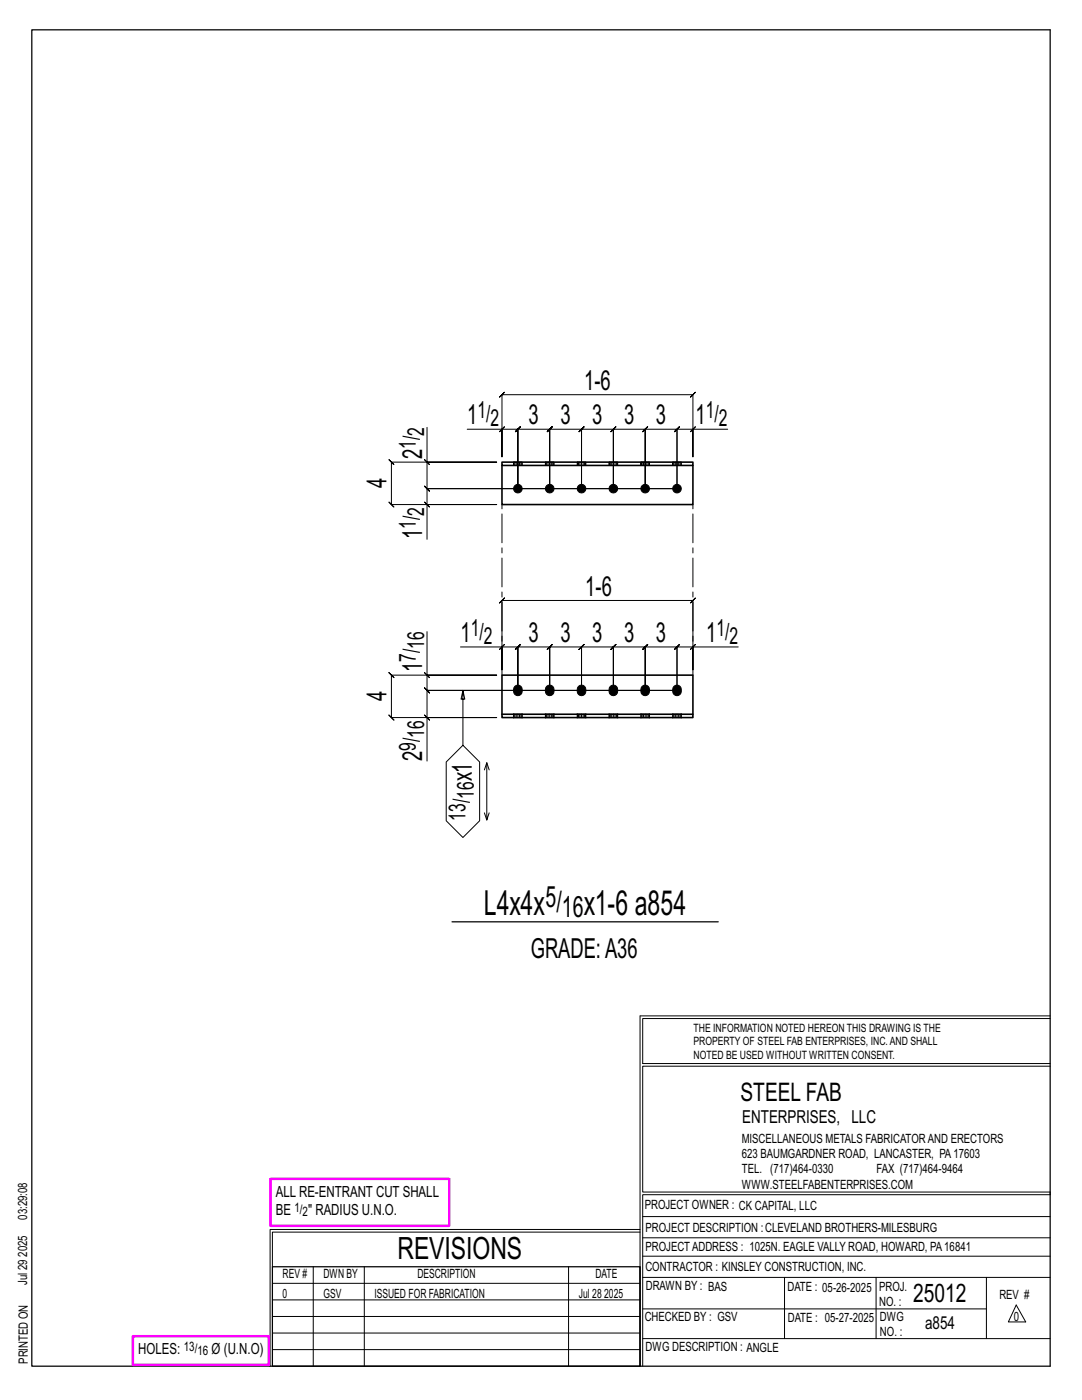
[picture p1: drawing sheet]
<svg xmlns="http://www.w3.org/2000/svg" width="216mm" height="279mm" viewBox="0 0 216 279" stroke-linecap="round" stroke-linejoin="round" font-family="sans-serif">
<g fill="none" stroke="#000" stroke-width=".2">
<path d="M84.7 91.7l1 1zM85.2 85.3v6.9h13.9h-21l-.5-.5 1 1-.5-.5v8.5l-.5-.5 1 1-.5-.5h21h-13.9v6.9M85.2 92.2v5.3l-.5-.5 1 1-.5-.5h49.9M93.2 85.7h7v5.5v-12.4l-.5 .5 1-1-.5 .5h38.1l-.5 .5 1-1-.5 .5v12.4v-5.5h6.9M99.7 86.2l1-1zM100.2 85.7h3.1l-.5 .5 1-1-.5 .5v11.8v-11.8l-.5 .5 1-1-.5 .5h6.4l-.5 .5 1-1-.5 .5v11.8v-11.8l-.5 .5 1-1-.5 .5h6.3l-.5 .5 1-1-.5 .5v11.8v-11.8l-.5 .5 1-1-.5 .5h6.4l-.5 .5 1-1-.5 .5v11.8v-11.8l-.5 .5 1-1-.5 .5h6.3l-.5 .5 1-1-.5 .5v11.8v-11.8l-.5 .5 1-1-.5 .5h6.4l-.5 .5 1-1-.5 .5v11.8M135.1 97.5h-49.9l-.5-.5 1 1-.5-.5v3.2M137.8 86.2l1-1zM138.3 85.7h-3.2l.5-.5-1 1 .5-.5v11.8M84.7 100.2l1 1zM84.7 134.2l1 1zM85.2 126.1v8.6h13.9h-21l-.5-.5 1 1-.5-.5v8.5l-.5-.5 1 1-.5-.5h21h-13.9v8.7"/>
<path d="M85.2 134.7v3.1l-.5-.5 1 1-.5-.5h49.9M91.9 129.1h8.3v4.6v-13.9l-.5 .5 1-1-.5 .5h38.1l-.5 .5 1-1-.5 .5v13.9v-4.6h9M92.4 137.8l-.4 1.7h.7l-.3-1.7v10.9l-3.4 3.4v11.7l3.4 3.3 3.3-3.3v-11.7l-3.3-3.4M100.2 129.1h3.1l-.5 .5 1-1-.5 .5v8.7v-8.7l-.5 .5 1-1-.5 .5h6.4l-.5 .5 1-1-.5 .5v8.7v-8.7l-.5 .5 1-1-.5 .5h6.3l-.5 .5 1-1-.5 .5v8.7v-8.7l-.5 .5 1-1-.5 .5h6.4l-.5 .5 1-1-.5 .5v8.7v-8.7l-.5 .5 1-1-.5 .5h6.3l-.5 .5 1-1-.5 .5v8.7v-8.7l-.5 .5 1-1-.5 .5h6.4l-.5 .5 1-1-.5 .5v8.7M100.7 128.6l-1 1zM135.1 137.8h-49.9l-.5-.5 1 1-.5-.5v5.4M137.8 129.6l1-1zM138.3 129.1h-3.2l.5-.5-1 1 .5-.5v8.7M84.7 142.7l1 1zM96.7 153.7l.4-1.5 .5 1.5M97.1 152.2v11.5l.5-1.5M96.7 162.2l.4 1.5"/>
<path d="M127.7 202.7v70M127.7 202.7h81.8M209.5 203.3h-81.3v9h81.3M209.5 212.8h-81.3v25.1h81.3v.5h-81.3v34.3M54.4 259.4h73.3M54.4 256.1h73.3M62.5 252.8v19.9M72.7 252.8v19.9M113.4 252.8v19.9M127.7 245.4h-73.8v27.3M127.7 245.9h-73.3v6.9M128.2 242.8h81.3"/>
<path d="M128.2 254.9h81.3M128.2 250.7h81.3M128.2 247h81.3M156.5 254.9v12.2M174.8 254.9v12.2M196.8 254.9v12.2M54.4 269.3h73.3M54.4 266h73.3M54.4 262.7h73.3M128.2 261.2h68.6M128.2 267.1h81.3M202.8 260.4l1.9 3.4h-3.5z"/>
</g>
<path d="M6.3 6h203.2v266.7h-203.2zM90.2 184h53.1M54.4 252.8h73.3v19.9h-73.3z" fill="none" stroke="#000" stroke-width=".25"/>
<path d="M54 235.3h35.6v9.3h-35.6zM26.5 266.7h27.1v5.7h-27.1z" fill="none" stroke="#f0f" stroke-width=".5"/>
<g fill="#000" stroke="#000" stroke-width=".2">
<path d="M102.7 137a.91 .91 0 0 1 1.2-.1 .91 .91 0 0 1 .3 1.1 .9 .9 0 0 1-1.1 .8 .9 .9 0 0 1-.6-1.2zM109.1 137a.91 .91 0 0 1 1.1-.1 .91 .91 0 0 1 .3 1.1 .9 .9 0 0 1-1.1 .8 .9 .9 0 0 1-.6-1.2zM115.4 137a.91 .91 0 0 1 1.2-.1 .91 .91 0 0 1 .3 1.1 .9 .9 0 0 1-1.1 .8 .9 .9 0 0 1-.6-1.2zM121.8 137a.91 .91 0 0 1 1.1-.1 .91 .91 0 0 1 .3 1.1 .9 .9 0 0 1-1.1 .8 .9 .9 0 0 1-.6-1.2zM128.1 137a.91 .91 0 0 1 1.2-.1 .91 .91 0 0 1 .3 1.1 .9 .9 0 0 1-1.1 .8 .9 .9 0 0 1-.6-1.2zM134.5 137a.91 .91 0 0 1 1.1-.1 .91 .91 0 0 1 .3 1.1 .9 .9 0 0 1-1.1 .8 .9 .9 0 0 1-.6-1.2z"/>
<circle cx="103.3" cy="97.5" r=".86"/>
<circle cx="109.7" cy="97.5" r=".86"/>
<circle cx="116" cy="97.5" r=".86"/>
<circle cx="122.4" cy="97.5" r=".86"/>
<circle cx="128.7" cy="97.5" r=".86"/>
<circle cx="135.1" cy="97.5" r=".86"/>
</g>
<g fill="none" stroke="#000" stroke-width=".32">
<path d="M100.2 92.2h38.1v.7h-38.1zM100.2 92.9v7.8h38.1v-7.8M100.2 142.5h38.1v.7h-38.1zM100.2 142.5v-7.8h38.1v7.8M102.5 142.5h.1M102.5 143.2h.1M104.2 142.5h.1M104.2 143.2h.1M108.8 142.5h.1M108.8 143.2h.1M110.5 142.5h.1M110.5 143.2h.1"/>
<path d="M115.2 142.5h.1M115.2 143.2h.1M116.9 142.5h.1M116.9 143.2h.1M121.5 142.5h.1M121.5 143.2h.1M123.2 142.5h.1M123.2 143.2h.1M127.9 142.5h.1M127.9 143.2h.1M129.6 142.5h.1M129.6 143.2h.1"/>
<path d="M134.2 142.5h.1M134.2 143.2h.1M135.9 142.5h.1M135.9 143.2h.1"/>
</g>
<g fill="none" stroke="#000" stroke-width=".2" stroke-dasharray="2 1.4">
<path d="M102.5 92.2v.7zM102.5 92.2h.2M103 92.2h-.3v.7h-.2M103 92.9h.3v-.7h-.3v.7h-.3M103.3 92.2h.4v.7h-.4M103.7 92.2h.2v.7h-.2M103.9 92.2h.2v.7h-.2M104.1 92.2v.7M108.8 92.2l.1 .7zM108.9 92.2h.2M109.4 92.2h-.3v.7h-.2M109.4 92.9h.3v-.7h-.3v.7h-.3"/>
<path d="M109.7 92.2h.3v.7h-.3M110 92.2h.3v.7h-.3M110.3 92.2h.2v.7h-.2M110.5 92.2v.7M115.2 92.2v.7zM115.2 92.2h.2M115.7 92.2h-.3v.7h-.2M115.7 92.9h.3v-.7h-.3v.7h-.3M116 92.2h.4v.7h-.4M116.4 92.2h.2v.7h-.2M116.6 92.2h.2v.7h-.2M116.8 92.2v.7"/>
<path d="M121.5 92.2l.1 .7zM121.6 92.2h.2M122.1 92.2h-.3v.7h-.2M122.1 92.9h.3v-.7h-.3v.7h-.3M122.4 92.2h.3v.7h-.3M122.7 92.2h.3v.7h-.3M123 92.2h.2v.7h-.2M123.2 92.2v.7M127.9 92.2v.7zM127.9 92.2h.2M128.4 92.2h-.3v.7h-.2M128.4 92.9h.3v-.7h-.3v.7h-.3"/>
<path d="M128.7 92.2h.4v.7h-.4M129.1 92.2h.2v.7h-.2M129.3 92.2h.2v.7h-.2M129.5 92.2v.7M134.2 92.2l.1 .7zM134.3 92.2h.2M134.8 92.2h-.3v.7h-.2M134.8 92.9h.3v-.7h-.3v.7h-.3M135.1 92.2h.3v.7h-.3M135.4 92.2h.3v.7h-.3M135.7 92.2h.2v.7h-.2M135.9 92.2v.7"/>
<path d="M102.5 142.5h.1M102.5 142.5v.7M102.5 143.2h.1M102.7 143.2h-.2v-.7h.2M103 142.5h.3v.7h-.3zM103 143.2h-.3v-.7h.3M103.3 143.2h.4v-.7h.2M103.3 142.5h.4M103.7 143.2h.2v-.7h.2M103.9 143.2h.2l.1-.7M104.2 143.2v-.7M104.2 143.2h-.1"/>
<path d="M108.8 142.5h.1M108.8 142.5v.7M108.9 143.2h-.1M109.1 143.2h-.2v-.7h.2M109.4 142.5h.3v.7h-.3zM109.4 143.2h-.3v-.7h.3M109.7 143.2h.3v-.7h.3M109.7 142.5h.3M110 143.2h.3v-.7h.2M110.3 143.2h.2v-.7M110.5 143.2v-.7M110.5 143.2h.1"/>
<path d="M115.2 142.5h.1M115.2 142.5v.7M115.2 143.2h.1M115.4 143.2h-.2v-.7h.2M115.7 142.5h.3v.7h-.3zM115.7 143.2h-.3v-.7h.3M116 143.2h.4v-.7h.2M116 142.5h.4M116.4 143.2h.2v-.7h.2M116.6 143.2h.2l.1-.7M116.9 143.2v-.7M116.9 143.2h-.1"/>
<path d="M121.5 142.5h.1M121.5 142.5v.7M121.6 143.2h-.1M121.8 143.2h-.2v-.7h.2M122.1 142.5h.3v.7h-.3zM122.1 143.2h-.3v-.7h.3M122.4 143.2h.3v-.7h.3M122.4 142.5h.3M122.7 143.2h.3v-.7h.2M123 143.2h.2v-.7M123.2 143.2v-.7M123.2 143.2h.1"/>
<path d="M127.9 142.5h.1M127.9 142.5v.7M127.9 143.2h.1M128.1 143.2h-.2v-.7h.2M128.4 142.5h.3v.7h-.3zM128.4 143.2h-.3v-.7h.3M128.7 143.2h.4v-.7h.2M128.7 142.5h.4M129.1 143.2h.2v-.7h.2M129.3 143.2h.2l.1-.7M129.6 143.2v-.7M129.6 143.2h-.1"/>
<path d="M134.2 142.5h.1M134.2 142.5v.7M134.3 143.2h-.1M134.5 143.2h-.2v-.7h.2M134.8 142.5h.3v.7h-.3zM134.8 143.2h-.3v-.7h.3M135.1 143.2h.3v-.7h.3M135.1 142.5h.3M135.4 143.2h.3v-.7h.2M135.7 143.2h.2v-.7M135.9 143.2v-.7M135.9 143.2h.1"/>
</g>
<path d="M100.2 134.7v-34M138.3 134.7v-34" fill="none" stroke="#000" stroke-width=".2" stroke-dasharray="5.8 1 1 1"/>
<g font-size="6.9">
<text x="96.5" y="182.5">L4x4x</text>
<text x="116.5" y="182.5">x1-6 a854</text>
</g>
<text font-size="6.1" x="79.3" y="251.3">REVISIONS</text>
<g font-size="5.9">
<text x="108.8" y="181">5/</text>
<text x="112.1" y="183">16</text>
</g>
<g font-size="5.5">
<text x="116.5" y="77.8">1-6</text>
<text x="93.2" y="84.7">1</text>
<text x="105.5" y="84.7">3</text>
<text x="111.8" y="84.7">3</text>
<text x="118.2" y="84.7">3</text>
<text x="124.5" y="84.7">3</text>
<text x="130.9" y="84.7">3</text>
<text x="138.8" y="84.7">1</text>
<text x="84.2" y="91.7" transform="rotate(-90 84.2 91.7)">2</text>
<text x="77.1" y="97.5" transform="rotate(-90 77.1 97.5)">4</text>
<text x="84.2" y="107.6" transform="rotate(-90 84.2 107.6)">1</text>
<text x="116.8" y="118.8">1-6</text>
<text x="91.9" y="128.1">1</text>
<text x="105.5" y="128.1">3</text>
<text x="111.8" y="128.1">3</text>
<text x="118.2" y="128.1">3</text>
<text x="124.5" y="128.1">3</text>
<text x="130.9" y="128.1">3</text>
<text x="140.9" y="128.1">1</text>
<text x="84.2" y="134.2" transform="rotate(-90 84.2 134.2)">1</text>
<text x="77.1" y="140" transform="rotate(-90 77.1 140)">4</text>
<text x="84.2" y="151.9" transform="rotate(-90 84.2 151.9)">2</text>
<text x="94.1" y="156" transform="rotate(-90 94.1 156)">x1</text>
<text x="105.9" y="191.2">GRADE:A36</text>
</g>
<g font-size="5.1">
<text x="147.8" y="219.8">STEEL FAB</text>
<text x="182.2" y="259.9">25012</text>
</g>
<g font-size="4.7">
<text x="95.3" y="83.4">1/</text>
<text x="140.8" y="83.4">1/</text>
<text x="83" y="89.6" transform="rotate(-90 83 89.6)">1/</text>
<text x="84.6" y="87" transform="rotate(-90 84.6 87)">2</text>
<text x="97.9" y="85.1">2</text>
<text x="143.5" y="85.1">2</text>
<text x="83" y="105.6" transform="rotate(-90 83 105.6)">1/</text>
<text x="84.6" y="103" transform="rotate(-90 84.6 103)">2</text>
<text x="84.6" y="129.5" transform="rotate(-90 84.6 129.5)">16</text>
<text x="93.9" y="126.9">1/</text>
<text x="96.6" y="128.5">2</text>
<text x="142.9" y="126.9">1/</text>
<text x="145.6" y="128.5">2</text>
<text x="83" y="132.2" transform="rotate(-90 83 132.2)">7/</text>
<text x="83" y="149.8" transform="rotate(-90 83 149.8)">9/</text>
<text x="84.6" y="147.2" transform="rotate(-90 84.6 147.2)">16</text>
<text x="94.6" y="159.4" transform="rotate(-90 94.6 159.4)">16</text>
<text x="92.9" y="163.8" transform="rotate(-90 92.9 163.8)">13/</text>
</g>
<g font-size="3.6">
<text x="148.1" y="224.1">ENTERPRISES, LLC</text>
<text x="184.6" y="265.2">a854</text>
</g>
<g font-size="3.1">
<text x="55" y="238.9">ALL RE-ENTRANT CUT SHALL</text>
<text x="55" y="242.5">BE</text>
<text x="61.5" y="242.5">&quot; RADIUS U.N.O.</text>
<text x="27.6" y="270.2">HOLES:</text>
<text x="42.2" y="270.2">Ø (U.N.O)</text>
</g>
<g font-size="2.6">
<text x="58.8" y="241.8">1/</text>
<text x="60.4" y="242.7">2</text>
<text x="36.7" y="269.6">13/</text>
<text x="39.4" y="270.5">16</text>
</g>
<g font-size="2.5">
<text x="148" y="231.2">623 BAUMGARDNER ROAD, LANCASTER, PA17603</text>
<text x="148" y="228.1">MISCELLANEOUS METALS FABRICATORAND ERECTORS</text>
<text x="148" y="237.2">WWW.STEELFABENTERPRISES.COM</text>
<text x="148" y="234.2">TEL. (717)464-0330</text>
<text x="174.9" y="234.2">FAX (717)464-9464</text>
<text x="5.4" y="243.4" transform="rotate(-90 5.4 243.4)">03:29:08</text>
<text x="128.7" y="241.3">PROJECT OWNER : CK CAPITAL, LLC</text>
<text x="128.8" y="246">PROJECT DESCRIPTION :CLEVELAND BROTHERS-MILESBURG</text>
<text x="5.4" y="250.8" transform="rotate(-90 5.4 250.8)">2025</text>
<text x="128.8" y="249.7">PROJECTADDRESS : 1025N. EAGLE VALLY ROAD, HOWARD, PA16841</text>
<text x="5.4" y="256.5" transform="rotate(-90 5.4 256.5)">Jul 29</text>
<text x="56.4" y="255">REV #</text>
<text x="64.5" y="255">DWN BY</text>
<text x="83.3" y="255">DESCRIPTION</text>
<text x="118.8" y="255">DATE</text>
<text x="128.8" y="253.7">CONTRACTOR : KINSLEY CONSTRUCTION, INC.</text>
<text x="128.9" y="257.5">DRAWN BY : BAS</text>
<text x="157.1" y="257.6">DATE : 05-26-2025</text>
<text x="175.4" y="257.7">PROJ.</text>
<text x="56.4" y="259">0</text>
<text x="64.5" y="259">GSV</text>
<text x="74.7" y="259">ISSUED FOR FABRICATION</text>
<text x="115.5" y="259">Jul 28</text>
<text x="120.6" y="259">2025</text>
<text x="128.6" y="263.7">CHECKED BY : GSV</text>
<text x="157.2" y="263.7">DATE : 05-27-2025</text>
<text x="175.4" y="260.7">NO. :</text>
<text x="175.6" y="263.7">DWG</text>
<text x="199.4" y="259.2">REV #</text>
<text x="202.3" y="263.7">0</text>
<text x="128.8" y="269.7">DWG DESCRIPTION : ANGLE</text>
<text x="175.6" y="266.7">NO. :</text>
<text x="5.5" y="272.2" transform="rotate(-90 5.5 272.2)">PRINTED ON</text>
</g>
<g font-size="2.3">
<text x="138.4" y="208.6">PROPERTY OF STEEL FAB ENTERPRISES, INC.AND SHALL</text>
<text x="138.4" y="205.9">THE INFORMATION NOTED HEREON THIS DRAWING IS THE</text>
<text x="138.4" y="211.3">NOTED BE USED WITHOUT WRITTEN CONSENT.</text>
</g>
</svg>
